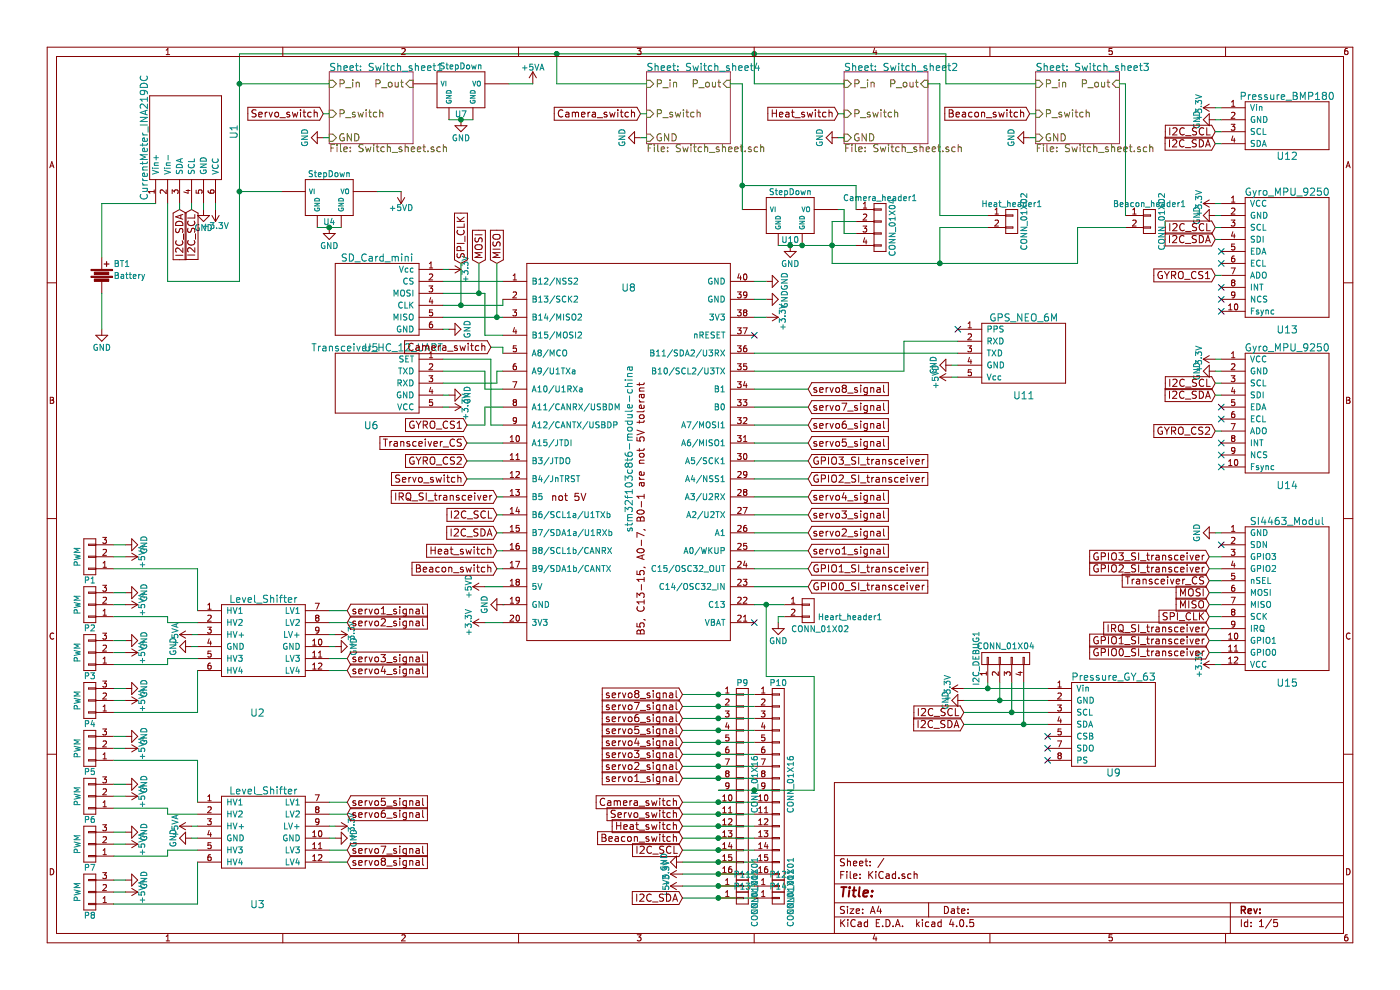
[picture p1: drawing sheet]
EESchema Schematic File Version 2
LIBS:KiCad-rescue
LIBS:power
LIBS:device
LIBS:transistors
LIBS:conn
LIBS:linear
LIBS:regul
LIBS:74xx
LIBS:cmos4000
LIBS:adc-dac
LIBS:memory
LIBS:xilinx
LIBS:microcontrollers
LIBS:dsp
LIBS:microchip
LIBS:analog_switches
LIBS:motorola
LIBS:texas
LIBS:intel
LIBS:audio
LIBS:interface
LIBS:digital-audio
LIBS:philips
LIBS:display
LIBS:cypress
LIBS:siliconi
LIBS:opto
LIBS:atmel
LIBS:contrib
LIBS:valves
LIBS:mysensors_arduino
LIBS:ArduinoModules
LIBS:stm32f103c8t6-module-china
LIBS:KiCad-cache
EELAYER 25 0
EELAYER END
$Descr A4 11693 8268
encoding utf-8
Sheet 1 5
Title ""
Date ""
Rev ""
Comp ""
Comment1 ""
Comment2 ""
Comment3 ""
Comment4 ""
$EndDescr
$Comp
L stm32f103c8t6-module-china U8
U 1 1
P 5250 3750
F 0 "U8" H 5250 5100 60  0000 C CNN
F 1 "stm32f103c8t6-module-china" V 5250 3750 60  0000 C CNN
F 2 "myelin-kicad:stm32f103c8t6-module-china" H 5250 2050 60  0001 C CNN
F 3 "" H 4850 4000 60  0000 C CNN
	1    5250 3750
	1    0    0    -1  
$EndComp
$Comp
L CurrentMeter_INA219DC U1
U 1 1
P 1550 1100
F 0 "U1" H 1550 700 60  0000 C CNN
F 1 "CurrentMeter_INA219DC" H 1500 1450 60  0000 C CNN
F 2 "LIB:Current_Sensor" H 3000 1000 60  0001 C CNN
F 3 "" H 3000 1000 60  0001 C CNN
	1    1550 1100
	0    -1   -1   0   
$EndComp
$Comp
L GPS_NEO_6M U11
U 1 1
P 8550 2900
F 0 "U11" H 8550 2500 60  0000 C CNN
F 1 "GPS_NEO_6M" H 8550 3150 60  0000 C CNN
F 2 "LIB:GPS_Modul" H 10000 2800 60  0001 C CNN
F 3 "" H 10000 2800 60  0001 C CNN
	1    8550 2900
	1    0    0    -1  
$EndComp
$Comp
L Gyro_MPU_9250 U13
U 1 1
P 10800 2150
F 0 "U13" H 10750 1550 60  0000 C CNN
F 1 "Gyro_MPU_9250" H 10750 2700 60  0000 C CNN
F 2 "LIB:MPU_9250" H 10700 2050 60  0001 C CNN
F 3 "" H 10700 2050 60  0001 C CNN
	1    10800 2150
	1    0    0    -1  
$EndComp
$Comp
L Gyro_MPU_9250 U14
U 1 1
P 10800 3450
F 0 "U14" H 10750 2850 60  0000 C CNN
F 1 "Gyro_MPU_9250" H 10750 4000 60  0000 C CNN
F 2 "LIB:MPU_9250" H 10700 3350 60  0001 C CNN
F 3 "" H 10700 3350 60  0001 C CNN
	1    10800 3450
	1    0    0    -1  
$EndComp
$Comp
L Transceiver_HC_12_UART U6
U 1 1
P 3100 3200
F 0 "U6" H 3100 2850 60  0000 C CNN
F 1 "Transceiver_HC_12_UART" H 3050 3500 60  0000 C CNN
F 2 "LIB:HC-12" H 4550 3100 60  0001 C CNN
F 3 "" H 4550 3100 60  0001 C CNN
	1    3100 3200
	-1   0    0    -1  
$EndComp
$Comp
L Pressure_BMP180 U12
U 1 1
P 10750 1050
F 0 "U12" H 10750 800 60  0000 C CNN
F 1 "Pressure_BMP180" H 10750 1300 60  0000 C CNN
F 2 "LIB:BMP180" H 12200 950 60  0001 C CNN
F 3 "" H 12200 950 60  0001 C CNN
	1    10750 1050
	1    0    0    -1  
$EndComp
$Comp
L Battery-RESCUE-KiCad BT1
U 1 1
P 850 2300
F 0 "BT1" H 950 2400 50  0000 L CNN
F 1 "Battery" H 950 2300 50  0000 L CNN
F 2 "Connectors_Hirose:Hirose_DF63-2P-3.96DSA_02x3.96mm_Straight" V 850 2360 50  0001 C CNN
F 3 "" V 850 2360 50  0000 C CNN
	1    850  2300
	1    0    0    -1  
$EndComp
$Comp
L Level_Shifter U2
U 1 1
P 2200 5350
F 0 "U2" H 2150 4750 60  0000 C CNN
F 1 "Level_Shifter" H 2200 5700 60  0000 C CNN
F 2 "LIB:level_shifter" H 2150 5050 60  0001 C CNN
F 3 "" H 2150 5050 60  0001 C CNN
	1    2200 5350
	1    0    0    -1  
$EndComp
$Comp
L Pressure_GY_36 U9
U 1 1
P 9300 5900
F 0 "U9" H 9300 5350 60  0000 C CNN
F 1 "Pressure_GY_63" H 9300 6150 60  0000 C CNN
F 2 "LIB:GY_63" H 10750 5800 60  0001 C CNN
F 3 "" H 10750 5800 60  0001 C CNN
	1    9300 5900
	1    0    0    -1  
$EndComp
$Comp
L CONN_01X03 P1
U 1 1
P 750 4650
F 0 "P1" H 750 4850 50  0000 C CNN
F 1 "PWM" V 850 4650 50  0000 C CNN
F 2 "Connectors_Molex:Molex_KK-6410-03_03x2.54mm_Straight" H 750 4650 50  0001 C CNN
F 3 "" H 750 4650 50  0000 C CNN
	1    750  4650
	-1   0    0    1   
$EndComp
$Comp
L StepDown U7
U 1 1
P 3850 750
F 0 "U7" H 3850 550 50  0000 C CNN
F 1 "StepDown" H 3850 950 50  0000 C CNN
F 2 "LIB:step_down" H 3850 750 50  0001 C CNN
F 3 "" H 3850 750 50  0000 C CNN
	1    3850 750 
	1    0    0    -1  
$EndComp
$Comp
L StepDown U4
U 1 1
P 2750 1650
F 0 "U4" H 2750 1450 50  0000 C CNN
F 1 "StepDown" H 2750 1850 50  0000 C CNN
F 2 "LIB:step_down" H 2750 1650 50  0001 C CNN
F 3 "" H 2750 1650 50  0000 C CNN
	1    2750 1650
	1    0    0    -1  
$EndComp
$Comp
L GND #PWR01
U 1 1
P 850 2750
F 0 "#PWR01" H 850 2500 50  0001 C CNN
F 1 "GND" H 850 2600 50  0000 C CNN
F 2 "" H 850 2750 50  0000 C CNN
F 3 "" H 850 2750 50  0000 C CNN
	1    850  2750
	1    0    0    -1  
$EndComp
$Comp
L +5VA #PWR02
U 1 1
P 4450 700
F 0 "#PWR02" H 4450 550 50  0001 C CNN
F 1 "+5VA" H 4450 840 50  0000 C CNN
F 2 "" H 4450 700 50  0000 C CNN
F 3 "" H 4450 700 50  0000 C CNN
	1    4450 700 
	1    0    0    -1  
$EndComp
$Comp
L +5VD #PWR03
U 1 1
P 3350 1600
F 0 "#PWR03" H 3350 1450 50  0001 C CNN
F 1 "+5VD" H 3350 1740 50  0000 C CNN
F 2 "" H 3350 1600 50  0000 C CNN
F 3 "" H 3350 1600 50  0000 C CNN
	1    3350 1600
	-1   0    0    1   
$EndComp
$Comp
L +3.3V #PWR04
U 1 1
P 4050 5200
F 0 "#PWR04" H 4050 5050 50  0001 C CNN
F 1 "+3.3V" H 4050 5340 50  0000 C CNN
F 2 "" H 4050 5200 50  0000 C CNN
F 3 "" H 4050 5200 50  0000 C CNN
	1    4050 5200
	0    -1   -1   0   
$EndComp
Wire Wire Line
	4200 5200 4050 5200
Wire Wire Line
	4250 700  4450 700 
Wire Wire Line
	3150 1600 3350 1600
Wire Wire Line
	850  2450 850  2750
$Comp
L GND #PWR05
U 1 1
P 2750 1900
F 0 "#PWR05" H 2750 1650 50  0001 C CNN
F 1 "GND" H 2750 1750 50  0000 C CNN
F 2 "" H 2750 1900 50  0000 C CNN
F 3 "" H 2750 1900 50  0000 C CNN
	1    2750 1900
	1    0    0    -1  
$EndComp
$Comp
L GND #PWR06
U 1 1
P 3850 1000
F 0 "#PWR06" H 3850 750 50  0001 C CNN
F 1 "GND" H 3850 850 50  0000 C CNN
F 2 "" H 3850 1000 50  0000 C CNN
F 3 "" H 3850 1000 50  0000 C CNN
	1    3850 1000
	1    0    0    -1  
$EndComp
Wire Wire Line
	3750 1000 3950 1000
Connection ~ 3850 1000
Wire Wire Line
	2650 1900 2850 1900
Connection ~ 2750 1900
$Comp
L +3.3V #PWR07
U 1 1
P 6400 2650
F 0 "#PWR07" H 6400 2500 50  0001 C CNN
F 1 "+3.3V" H 6400 2790 50  0000 C CNN
F 2 "" H 6400 2650 50  0000 C CNN
F 3 "" H 6400 2650 50  0000 C CNN
	1    6400 2650
	0    1    1    0   
$EndComp
Wire Wire Line
	6400 2650 6300 2650
$Comp
L +5VD #PWR08
U 1 1
P 4050 4900
F 0 "#PWR08" H 4050 4750 50  0001 C CNN
F 1 "+5VD" H 4050 5040 50  0000 C CNN
F 2 "" H 4050 4900 50  0000 C CNN
F 3 "" H 4050 4900 50  0000 C CNN
	1    4050 4900
	0    -1   -1   0   
$EndComp
Wire Wire Line
	4050 4900 4200 4900
$Comp
L GND #PWR09
U 1 1
P 4200 5050
F 0 "#PWR09" H 4200 4800 50  0001 C CNN
F 1 "GND" H 4200 4900 50  0000 C CNN
F 2 "" H 4200 5050 50  0000 C CNN
F 3 "" H 4200 5050 50  0000 C CNN
	1    4200 5050
	0    1    1    0   
$EndComp
Wire Wire Line
	4200 5050 4200 5050
Wire Wire Line
	1650 5300 1600 5300
$Comp
L GND #PWR010
U 1 1
P 1600 5400
F 0 "#PWR010" H 1600 5150 50  0001 C CNN
F 1 "GND" H 1600 5250 50  0000 C CNN
F 2 "" H 1600 5400 50  0000 C CNN
F 3 "" H 1600 5400 50  0000 C CNN
	1    1600 5400
	0    1    1    0   
$EndComp
Wire Wire Line
	1650 5400 1600 5400
$Comp
L GND #PWR011
U 1 1
P 2800 5400
F 0 "#PWR011" H 2800 5150 50  0001 C CNN
F 1 "GND" H 2800 5250 50  0000 C CNN
F 2 "" H 2800 5400 50  0000 C CNN
F 3 "" H 2800 5400 50  0000 C CNN
	1    2800 5400
	0    -1   -1   0   
$EndComp
Wire Wire Line
	2800 5400 2750 5400
$Comp
L +3.3V #PWR012
U 1 1
P 2800 5300
F 0 "#PWR012" H 2800 5150 50  0001 C CNN
F 1 "+3.3V" H 2800 5440 50  0000 C CNN
F 2 "" H 2800 5300 50  0000 C CNN
F 3 "" H 2800 5300 50  0000 C CNN
	1    2800 5300
	0    1    1    0   
$EndComp
$Comp
L GND #PWR013
U 1 1
P 6400 2500
F 0 "#PWR013" H 6400 2250 50  0001 C CNN
F 1 "GND" H 6400 2350 50  0000 C CNN
F 2 "" H 6400 2500 50  0000 C CNN
F 3 "" H 6400 2500 50  0000 C CNN
	1    6400 2500
	0    -1   -1   0   
$EndComp
$Comp
L GND #PWR014
U 1 1
P 1050 4550
F 0 "#PWR014" H 1050 4300 50  0001 C CNN
F 1 "GND" H 1050 4400 50  0000 C CNN
F 2 "" H 1050 4550 50  0000 C CNN
F 3 "" H 1050 4550 50  0000 C CNN
	1    1050 4550
	0    -1   -1   0   
$EndComp
Wire Wire Line
	1050 4550 950  4550
Wire Wire Line
	1050 4650 950  4650
Wire Wire Line
	1650 4750 1650 5100
$Comp
L CONN_01X03 P2
U 1 1
P 750 5050
F 0 "P2" H 750 5250 50  0000 C CNN
F 1 "PWM" V 850 5050 50  0000 C CNN
F 2 "Connectors_Molex:Molex_KK-6410-03_03x2.54mm_Straight" H 750 5050 50  0001 C CNN
F 3 "" H 750 5050 50  0000 C CNN
	1    750  5050
	-1   0    0    1   
$EndComp
$Comp
L GND #PWR015
U 1 1
P 1050 4950
F 0 "#PWR015" H 1050 4700 50  0001 C CNN
F 1 "GND" H 1050 4800 50  0000 C CNN
F 2 "" H 1050 4950 50  0000 C CNN
F 3 "" H 1050 4950 50  0000 C CNN
	1    1050 4950
	0    -1   -1   0   
$EndComp
Wire Wire Line
	1050 4950 950  4950
Wire Wire Line
	1050 5050 950  5050
$Comp
L CONN_01X03 P3
U 1 1
P 750 5450
F 0 "P3" H 750 5650 50  0000 C CNN
F 1 "PWM" V 850 5450 50  0000 C CNN
F 2 "Connectors_Molex:Molex_KK-6410-03_03x2.54mm_Straight" H 750 5450 50  0001 C CNN
F 3 "" H 750 5450 50  0000 C CNN
	1    750  5450
	-1   0    0    1   
$EndComp
$Comp
L GND #PWR016
U 1 1
P 1050 5350
F 0 "#PWR016" H 1050 5100 50  0001 C CNN
F 1 "GND" H 1050 5200 50  0000 C CNN
F 2 "" H 1050 5350 50  0000 C CNN
F 3 "" H 1050 5350 50  0000 C CNN
	1    1050 5350
	0    -1   -1   0   
$EndComp
Wire Wire Line
	1050 5350 950  5350
Wire Wire Line
	1050 5450 950  5450
$Comp
L CONN_01X03 P4
U 1 1
P 750 5850
F 0 "P4" H 750 6050 50  0000 C CNN
F 1 "PWM" V 850 5850 50  0000 C CNN
F 2 "Connectors_Molex:Molex_KK-6410-03_03x2.54mm_Straight" H 750 5850 50  0001 C CNN
F 3 "" H 750 5850 50  0000 C CNN
	1    750  5850
	-1   0    0    1   
$EndComp
$Comp
L GND #PWR017
U 1 1
P 1050 5750
F 0 "#PWR017" H 1050 5500 50  0001 C CNN
F 1 "GND" H 1050 5600 50  0000 C CNN
F 2 "" H 1050 5750 50  0000 C CNN
F 3 "" H 1050 5750 50  0000 C CNN
	1    1050 5750
	0    -1   -1   0   
$EndComp
Wire Wire Line
	1050 5750 950  5750
Wire Wire Line
	1050 5850 950  5850
$Comp
L CONN_01X03 P5
U 1 1
P 750 6250
F 0 "P5" H 750 6450 50  0000 C CNN
F 1 "PWM" V 850 6250 50  0000 C CNN
F 2 "Connectors_Molex:Molex_KK-6410-03_03x2.54mm_Straight" H 750 6250 50  0001 C CNN
F 3 "" H 750 6250 50  0000 C CNN
	1    750  6250
	-1   0    0    1   
$EndComp
$Comp
L GND #PWR018
U 1 1
P 1050 6150
F 0 "#PWR018" H 1050 5900 50  0001 C CNN
F 1 "GND" H 1050 6000 50  0000 C CNN
F 2 "" H 1050 6150 50  0000 C CNN
F 3 "" H 1050 6150 50  0000 C CNN
	1    1050 6150
	0    -1   -1   0   
$EndComp
Wire Wire Line
	1050 6150 950  6150
Wire Wire Line
	1050 6250 950  6250
$Comp
L CONN_01X03 P6
U 1 1
P 750 6650
F 0 "P6" H 750 6850 50  0000 C CNN
F 1 "PWM" V 850 6650 50  0000 C CNN
F 2 "Connectors_Molex:Molex_KK-6410-03_03x2.54mm_Straight" H 750 6650 50  0001 C CNN
F 3 "" H 750 6650 50  0000 C CNN
	1    750  6650
	-1   0    0    1   
$EndComp
$Comp
L GND #PWR019
U 1 1
P 1050 6550
F 0 "#PWR019" H 1050 6300 50  0001 C CNN
F 1 "GND" H 1050 6400 50  0000 C CNN
F 2 "" H 1050 6550 50  0000 C CNN
F 3 "" H 1050 6550 50  0000 C CNN
	1    1050 6550
	0    -1   -1   0   
$EndComp
Wire Wire Line
	1050 6550 950  6550
Wire Wire Line
	1050 6650 950  6650
$Comp
L CONN_01X03 P7
U 1 1
P 750 7050
F 0 "P7" H 750 7250 50  0000 C CNN
F 1 "PWM" V 850 7050 50  0000 C CNN
F 2 "Connectors_Molex:Molex_KK-6410-03_03x2.54mm_Straight" H 750 7050 50  0001 C CNN
F 3 "" H 750 7050 50  0000 C CNN
	1    750  7050
	-1   0    0    1   
$EndComp
$Comp
L GND #PWR020
U 1 1
P 1050 6950
F 0 "#PWR020" H 1050 6700 50  0001 C CNN
F 1 "GND" H 1050 6800 50  0000 C CNN
F 2 "" H 1050 6950 50  0000 C CNN
F 3 "" H 1050 6950 50  0000 C CNN
	1    1050 6950
	0    -1   -1   0   
$EndComp
Wire Wire Line
	1050 6950 950  6950
Wire Wire Line
	1050 7050 950  7050
$Comp
L CONN_01X03 P8
U 1 1
P 750 7450
F 0 "P8" H 750 7650 50  0000 C CNN
F 1 "PWM" V 850 7450 50  0000 C CNN
F 2 "Connectors_Molex:Molex_KK-6410-03_03x2.54mm_Straight" H 750 7450 50  0001 C CNN
F 3 "" H 750 7450 50  0000 C CNN
	1    750  7450
	-1   0    0    1   
$EndComp
$Comp
L GND #PWR021
U 1 1
P 1050 7350
F 0 "#PWR021" H 1050 7100 50  0001 C CNN
F 1 "GND" H 1050 7200 50  0000 C CNN
F 2 "" H 1050 7350 50  0000 C CNN
F 3 "" H 1050 7350 50  0000 C CNN
	1    1050 7350
	0    -1   -1   0   
$EndComp
Wire Wire Line
	1050 7350 950  7350
Wire Wire Line
	1050 7450 950  7450
Wire Wire Line
	950  4750 1650 4750
Wire Wire Line
	950  5150 1400 5150
Wire Wire Line
	1400 5200 1650 5200
Wire Wire Line
	1650 5500 1400 5500
Wire Wire Line
	1400 5500 1400 5550
Wire Wire Line
	1400 5550 950  5550
Wire Wire Line
	1650 5600 1650 5950
Wire Wire Line
	1650 5950 950  5950
Wire Wire Line
	1400 5150 1400 5200
$Comp
L Level_Shifter U3
U 1 1
P 2200 6950
F 0 "U3" H 2150 6350 60  0000 C CNN
F 1 "Level_Shifter" H 2200 7300 60  0000 C CNN
F 2 "LIB:level_shifter" H 2150 6650 60  0001 C CNN
F 3 "" H 2150 6650 60  0001 C CNN
	1    2200 6950
	1    0    0    -1  
$EndComp
Wire Wire Line
	1650 6900 1600 6900
$Comp
L GND #PWR022
U 1 1
P 1600 7000
F 0 "#PWR022" H 1600 6750 50  0001 C CNN
F 1 "GND" H 1600 6850 50  0000 C CNN
F 2 "" H 1600 7000 50  0000 C CNN
F 3 "" H 1600 7000 50  0000 C CNN
	1    1600 7000
	0    1    1    0   
$EndComp
Wire Wire Line
	1650 7000 1600 7000
$Comp
L GND #PWR023
U 1 1
P 2800 7000
F 0 "#PWR023" H 2800 6750 50  0001 C CNN
F 1 "GND" H 2800 6850 50  0000 C CNN
F 2 "" H 2800 7000 50  0000 C CNN
F 3 "" H 2800 7000 50  0000 C CNN
	1    2800 7000
	0    -1   -1   0   
$EndComp
Wire Wire Line
	2800 7000 2750 7000
$Comp
L +3.3V #PWR024
U 1 1
P 2800 6900
F 0 "#PWR024" H 2800 6750 50  0001 C CNN
F 1 "+3.3V" H 2800 7040 50  0000 C CNN
F 2 "" H 2800 6900 50  0000 C CNN
F 3 "" H 2800 6900 50  0000 C CNN
	1    2800 6900
	0    1    1    0   
$EndComp
Wire Wire Line
	2800 6900 2750 6900
Wire Wire Line
	1650 6350 1650 6700
Wire Wire Line
	950  6350 1650 6350
Wire Wire Line
	950  6750 1400 6750
Wire Wire Line
	1400 6800 1650 6800
Wire Wire Line
	1650 7100 1400 7100
Wire Wire Line
	1400 7100 1400 7150
Wire Wire Line
	1400 7150 950  7150
Wire Wire Line
	1650 7200 1650 7550
Wire Wire Line
	1650 7550 950  7550
Wire Wire Line
	1400 6750 1400 6800
$Comp
L +3.3V #PWR025
U 1 1
P 3750 3400
F 0 "#PWR025" H 3750 3250 50  0001 C CNN
F 1 "+3.3V" H 3750 3540 50  0000 C CNN
F 2 "" H 3750 3400 50  0000 C CNN
F 3 "" H 3750 3400 50  0000 C CNN
	1    3750 3400
	0    1    -1   0   
$EndComp
Wire Wire Line
	3700 3400 3750 3400
$Comp
L +3.3V #PWR026
U 1 1
P 10150 3000
F 0 "#PWR026" H 10150 2850 50  0001 C CNN
F 1 "+3.3V" H 10150 3140 50  0000 C CNN
F 2 "" H 10150 3000 50  0000 C CNN
F 3 "" H 10150 3000 50  0000 C CNN
	1    10150 3000
	0    -1   -1   0   
$EndComp
Wire Wire Line
	10200 3000 10150 3000
$Comp
L +3.3V #PWR027
U 1 1
P 1800 1750
F 0 "#PWR027" H 1800 1600 50  0001 C CNN
F 1 "+3.3V" H 1800 1890 50  0000 C CNN
F 2 "" H 1800 1750 50  0000 C CNN
F 3 "" H 1800 1750 50  0000 C CNN
	1    1800 1750
	-1   0    0    1   
$EndComp
Wire Wire Line
	1800 1700 1800 1750
$Comp
L +3.3V #PWR028
U 1 1
P 10150 900
F 0 "#PWR028" H 10150 750 50  0001 C CNN
F 1 "+3.3V" H 10150 1040 50  0000 C CNN
F 2 "" H 10150 900 50  0000 C CNN
F 3 "" H 10150 900 50  0000 C CNN
	1    10150 900 
	0    -1   -1   0   
$EndComp
Wire Wire Line
	10200 900  10150 900 
$Comp
L +3.3V #PWR029
U 1 1
P 8050 5750
F 0 "#PWR029" H 8050 5600 50  0001 C CNN
F 1 "+3.3V" H 8050 5890 50  0000 C CNN
F 2 "" H 8050 5750 50  0000 C CNN
F 3 "" H 8050 5750 50  0000 C CNN
	1    8050 5750
	0    -1   -1   0   
$EndComp
Wire Wire Line
	8050 5750 8750 5750
$Comp
L +3.3V #PWR030
U 1 1
P 10150 1700
F 0 "#PWR030" H 10150 1550 50  0001 C CNN
F 1 "+3.3V" H 10150 1840 50  0000 C CNN
F 2 "" H 10150 1700 50  0000 C CNN
F 3 "" H 10150 1700 50  0000 C CNN
	1    10150 1700
	0    -1   -1   0   
$EndComp
Wire Wire Line
	10200 1700 10150 1700
$Comp
L GND #PWR031
U 1 1
P 6400 2350
F 0 "#PWR031" H 6400 2100 50  0001 C CNN
F 1 "GND" H 6400 2200 50  0000 C CNN
F 2 "" H 6400 2350 50  0000 C CNN
F 3 "" H 6400 2350 50  0000 C CNN
	1    6400 2350
	0    -1   -1   0   
$EndComp
Wire Wire Line
	6400 2500 6300 2500
Wire Wire Line
	6400 2350 6300 2350
$Comp
L +5VD #PWR032
U 1 1
P 7950 3150
F 0 "#PWR032" H 7950 3000 50  0001 C CNN
F 1 "+5VD" H 7950 3290 50  0000 C CNN
F 2 "" H 7950 3150 50  0000 C CNN
F 3 "" H 7950 3150 50  0000 C CNN
	1    7950 3150
	0    -1   -1   0   
$EndComp
Wire Wire Line
	8000 3150 7950 3150
$Comp
L GND #PWR033
U 1 1
P 3750 3300
F 0 "#PWR033" H 3750 3050 50  0001 C CNN
F 1 "GND" H 3750 3150 50  0000 C CNN
F 2 "" H 3750 3300 50  0000 C CNN
F 3 "" H 3750 3300 50  0000 C CNN
	1    3750 3300
	0    -1   1    0   
$EndComp
$Comp
L GND #PWR034
U 1 1
P 10150 1000
F 0 "#PWR034" H 10150 750 50  0001 C CNN
F 1 "GND" H 10150 850 50  0000 C CNN
F 2 "" H 10150 1000 50  0000 C CNN
F 3 "" H 10150 1000 50  0000 C CNN
	1    10150 1000
	0    1    1    0   
$EndComp
$Comp
L GND #PWR035
U 1 1
P 8050 5850
F 0 "#PWR035" H 8050 5600 50  0001 C CNN
F 1 "GND" H 8050 5700 50  0000 C CNN
F 2 "" H 8050 5850 50  0000 C CNN
F 3 "" H 8050 5850 50  0000 C CNN
	1    8050 5850
	0    1    1    0   
$EndComp
$Comp
L GND #PWR036
U 1 1
P 10150 1800
F 0 "#PWR036" H 10150 1550 50  0001 C CNN
F 1 "GND" H 10150 1650 50  0000 C CNN
F 2 "" H 10150 1800 50  0000 C CNN
F 3 "" H 10150 1800 50  0000 C CNN
	1    10150 1800
	0    1    1    0   
$EndComp
$Comp
L GND #PWR037
U 1 1
P 1700 1750
F 0 "#PWR037" H 1700 1500 50  0001 C CNN
F 1 "GND" H 1700 1600 50  0000 C CNN
F 2 "" H 1700 1750 50  0000 C CNN
F 3 "" H 1700 1750 50  0000 C CNN
	1    1700 1750
	1    0    0    -1  
$EndComp
$Comp
L GND #PWR038
U 1 1
P 7950 3050
F 0 "#PWR038" H 7950 2800 50  0001 C CNN
F 1 "GND" H 7950 2900 50  0000 C CNN
F 2 "" H 7950 3050 50  0000 C CNN
F 3 "" H 7950 3050 50  0000 C CNN
	1    7950 3050
	0    1    1    0   
$EndComp
$Comp
L GND #PWR039
U 1 1
P 10150 3100
F 0 "#PWR039" H 10150 2850 50  0001 C CNN
F 1 "GND" H 10150 2950 50  0000 C CNN
F 2 "" H 10150 3100 50  0000 C CNN
F 3 "" H 10150 3100 50  0000 C CNN
	1    10150 3100
	0    1    1    0   
$EndComp
Wire Wire Line
	8050 5850 8750 5850
Wire Wire Line
	10200 1000 10150 1000
Wire Wire Line
	3700 3300 3750 3300
Wire Wire Line
	8000 3050 7950 3050
Wire Wire Line
	1700 1700 1700 1750
Wire Wire Line
	10200 1800 10150 1800
Wire Wire Line
	10200 3100 10150 3100
Wire Wire Line
	6300 4600 6750 4600
Text GLabel 6750 4600 2    60   Input ~ 0
servo1_signal
Text GLabel 2900 5100 2    60   Input ~ 0
servo1_signal
Wire Wire Line
	2900 5100 2750 5100
Text GLabel 2900 5200 2    60   Input ~ 0
servo2_signal
Text GLabel 2900 5500 2    60   Input ~ 0
servo3_signal
Text GLabel 2900 5600 2    60   Input ~ 0
servo4_signal
Wire Wire Line
	2900 5200 2750 5200
Wire Wire Line
	2900 5500 2750 5500
Wire Wire Line
	2900 5600 2750 5600
Text GLabel 2900 6700 2    60   Input ~ 0
servo5_signal
Text GLabel 2900 6800 2    60   Input ~ 0
servo6_signal
Text GLabel 2900 7100 2    60   Input ~ 0
servo7_signal
Text GLabel 2900 7200 2    60   Input ~ 0
servo8_signal
Wire Wire Line
	2900 6700 2750 6700
Wire Wire Line
	2900 6800 2750 6800
Wire Wire Line
	2900 7100 2750 7100
Wire Wire Line
	2900 7200 2750 7200
Text GLabel 6750 4450 2    60   Input ~ 0
servo2_signal
Text GLabel 6750 4300 2    60   Input ~ 0
servo3_signal
Text GLabel 6750 4150 2    60   Input ~ 0
servo4_signal
Text GLabel 6750 3550 2    60   Input ~ 0
servo6_signal
Text GLabel 6750 3400 2    60   Input ~ 0
servo7_signal
Text GLabel 6750 3250 2    60   Input ~ 0
servo8_signal
Text GLabel 6750 3700 2    60   Input ~ 0
servo5_signal
Wire Wire Line
	6750 4450 6300 4450
Wire Wire Line
	6750 4300 6300 4300
Wire Wire Line
	6300 4150 6750 4150
$Comp
L SD_Card_mini U5
U 1 1
P 3100 2500
F 0 "U5" H 3100 2100 60  0000 C CNN
F 1 "SD_Card_mini" H 3050 2850 60  0000 C CNN
F 2 "LIB:SD-CARD" H 4550 2400 60  0001 C CNN
F 3 "" H 4550 2400 60  0001 C CNN
	1    3100 2500
	-1   0    0    -1  
$EndComp
$Comp
L +3.3V #PWR040
U 1 1
P 3750 2250
F 0 "#PWR040" H 3750 2100 50  0001 C CNN
F 1 "+3.3V" H 3750 2390 50  0000 C CNN
F 2 "" H 3750 2250 50  0000 C CNN
F 3 "" H 3750 2250 50  0000 C CNN
	1    3750 2250
	0    1    -1   0   
$EndComp
$Comp
L GND #PWR041
U 1 1
P 3750 2750
F 0 "#PWR041" H 3750 2500 50  0001 C CNN
F 1 "GND" H 3750 2600 50  0000 C CNN
F 2 "" H 3750 2750 50  0000 C CNN
F 3 "" H 3750 2750 50  0000 C CNN
	1    3750 2750
	0    -1   1    0   
$EndComp
Wire Wire Line
	3750 2750 3700 2750
Wire Wire Line
	2000 450  2000 2350
Wire Wire Line
	6300 3100 7550 3100
Wire Wire Line
	7550 3100 7550 2850
Wire Wire Line
	7550 2850 8000 2850
NoConn ~ 8000 2750
Wire Wire Line
	4100 3000 4100 3550
Wire Wire Line
	4100 3550 4200 3550
Wire Wire Line
	3700 3100 4050 3100
Wire Wire Line
	4050 3100 4050 3250
Wire Wire Line
	4150 3100 4150 3200
Wire Wire Line
	4150 3200 3700 3200
Text GLabel 4150 4450 0    60   Input ~ 0
I2C_SDA
Text GLabel 4150 4300 0    60   Input ~ 0
I2C_SCL
Wire Wire Line
	4200 4300 4150 4300
Wire Wire Line
	4200 4450 4150 4450
Text GLabel 10150 3300 0    60   Input ~ 0
I2C_SDA
Text GLabel 10150 3200 0    60   Input ~ 0
I2C_SCL
Wire Wire Line
	10200 3200 10150 3200
Wire Wire Line
	10200 3300 10150 3300
Text GLabel 10150 2000 0    60   Input ~ 0
I2C_SDA
Text GLabel 10150 1900 0    60   Input ~ 0
I2C_SCL
Wire Wire Line
	10200 1900 10150 1900
Wire Wire Line
	10200 2000 10150 2000
Text GLabel 1500 1750 3    60   Input ~ 0
I2C_SDA
Text GLabel 1600 1750 3    60   Input ~ 0
I2C_SCL
Wire Wire Line
	1600 1700 1600 1750
Wire Wire Line
	1500 1700 1500 1750
Text GLabel 10150 1200 0    60   Input ~ 0
I2C_SDA
Text GLabel 10150 1100 0    60   Input ~ 0
I2C_SCL
Wire Wire Line
	10200 1100 10150 1100
Wire Wire Line
	10200 1200 10150 1200
Text GLabel 8050 6050 0    60   Input ~ 0
I2C_SDA
Text GLabel 8050 5950 0    60   Input ~ 0
I2C_SCL
Wire Wire Line
	8050 5950 8750 5950
Wire Wire Line
	8050 6050 8750 6050
Wire Wire Line
	4200 2800 4050 2800
Wire Wire Line
	4050 2800 4050 2450
Wire Wire Line
	4050 2450 3700 2450
Wire Wire Line
	4200 2550 4200 2500
Wire Wire Line
	3700 2550 4200 2550
NoConn ~ 10200 2100
NoConn ~ 10200 2200
NoConn ~ 10200 2400
NoConn ~ 10200 2500
NoConn ~ 10200 2600
NoConn ~ 10200 3400
NoConn ~ 10200 3500
NoConn ~ 10200 3700
NoConn ~ 10200 3800
NoConn ~ 10200 3900
NoConn ~ 8750 6150
NoConn ~ 8750 6250
NoConn ~ 8750 6350
Wire Wire Line
	4050 3400 4050 3550
Wire Wire Line
	4050 3550 3900 3550
Text GLabel 3900 3550 0    60   Input ~ 0
GYRO_CS1
Text GLabel 3900 3850 0    60   Input ~ 0
GYRO_CS2
Text GLabel 10150 2300 0    60   Input ~ 0
GYRO_CS1
Text GLabel 10150 3600 0    60   Input ~ 0
GYRO_CS2
Wire Wire Line
	10200 2300 10150 2300
Wire Wire Line
	10200 3600 10150 3600
Text GLabel 3900 3700 0    60   Input ~ 0
Transceiver_CS
Wire Wire Line
	4200 3850 3900 3850
$Comp
L SI4463_Modul U15
U 1 1
P 10800 4900
F 0 "U15" H 10750 4100 60  0000 C CNN
F 1 "SI4463_Modul" H 10750 5450 60  0000 C CNN
F 2 "LIB:SI4463_Modul" H 10700 4800 60  0001 C CNN
F 3 "" H 10700 4800 60  0001 C CNN
	1    10800 4900
	1    0    0    -1  
$EndComp
$Comp
L +3.3V #PWR042
U 1 1
P 10150 5550
F 0 "#PWR042" H 10150 5400 50  0001 C CNN
F 1 "+3.3V" H 10150 5690 50  0000 C CNN
F 2 "" H 10150 5550 50  0000 C CNN
F 3 "" H 10150 5550 50  0000 C CNN
	1    10150 5550
	0    -1   -1   0   
$EndComp
$Comp
L GND #PWR043
U 1 1
P 10150 4450
F 0 "#PWR043" H 10150 4200 50  0001 C CNN
F 1 "GND" H 10150 4300 50  0000 C CNN
F 2 "" H 10150 4450 50  0000 C CNN
F 3 "" H 10150 4450 50  0000 C CNN
	1    10150 4450
	0    1    1    0   
$EndComp
Wire Wire Line
	10150 5550 10200 5550
Wire Wire Line
	10150 4450 10200 4450
Text GLabel 4000 2200 1    60   Input ~ 0
MOSI
Text GLabel 4150 2200 1    60   Input ~ 0
MISO
Wire Wire Line
	4000 2200 4000 2450
Connection ~ 4000 2450
Wire Wire Line
	4150 2200 4150 2650
Connection ~ 4150 2650
Text GLabel 10100 4950 0    60   Input ~ 0
MOSI
Text GLabel 10100 5050 0    60   Input ~ 0
MISO
Wire Wire Line
	10200 4950 10100 4950
Wire Wire Line
	10200 5050 10100 5050
Text GLabel 10100 4850 0    60   Input ~ 0
Transceiver_CS
Text GLabel 3850 2200 1    60   Input ~ 0
SPI_CLK
Wire Wire Line
	3850 2200 3850 2550
Connection ~ 3850 2550
Text GLabel 10100 5150 0    60   Input ~ 0
SPI_CLK
Wire Wire Line
	10200 5150 10100 5150
Text GLabel 10100 5250 0    60   Input ~ 0
IRQ_SI_transceiver
Text GLabel 4150 4150 0    60   Input ~ 0
IRQ_SI_transceiver
Text GLabel 10100 5450 0    60   Input ~ 0
GPIO0_SI_transceiver
Text GLabel 10100 5350 0    60   Input ~ 0
GPIO1_SI_transceiver
Text GLabel 10100 4750 0    60   Input ~ 0
GPIO2_SI_transceiver
Text GLabel 10100 4650 0    60   Input ~ 0
GPIO3_SI_transceiver
Wire Wire Line
	10200 4650 10100 4650
Wire Wire Line
	10200 4750 10100 4750
Text GLabel 6750 4900 2    60   Input ~ 0
GPIO0_SI_transceiver
Text GLabel 6750 4750 2    60   Input ~ 0
GPIO1_SI_transceiver
Text GLabel 6750 4000 2    60   Input ~ 0
GPIO2_SI_transceiver
Text GLabel 6750 3850 2    60   Input ~ 0
GPIO3_SI_transceiver
Wire Wire Line
	850  1700 850  2150
Wire Wire Line
	850  1700 1300 1700
Wire Wire Line
	1400 1700 1400 2350
Wire Wire Line
	1400 2350 2000 2350
Connection ~ 2000 1600
$Sheet
S 2750 600  700  600 
U 5936309F
F0 "Switch_sheet1" 60
F1 "Switch_sheet.sch" 60
F2 "P_out" I R 3450 700 60 
F3 "GND" I L 2750 1150 60 
F4 "P_in" I L 2750 700 60 
F5 "P_switch" I L 2750 950 60 
$EndSheet
Wire Wire Line
	2750 700  2000 700 
$Comp
L GND #PWR044
U 1 1
P 2700 1150
F 0 "#PWR044" H 2700 900 50  0001 C CNN
F 1 "GND" H 2700 1000 50  0000 C CNN
F 2 "" H 2700 1150 50  0000 C CNN
F 3 "" H 2700 1150 50  0000 C CNN
	1    2700 1150
	0    1    1    0   
$EndComp
Wire Wire Line
	2700 1150 2750 1150
Wire Wire Line
	2350 1600 2000 1600
Text GLabel 3900 4000 0    60   Input ~ 0
Servo_switch
Wire Wire Line
	4200 4000 3900 4000
Text GLabel 2700 950  0    60   Input ~ 0
Servo_switch
Wire Wire Line
	2750 950  2700 950 
Text GLabel 4100 2900 0    60   Input ~ 0
Camera_switch
Wire Wire Line
	4200 2950 4200 2900
Wire Wire Line
	4200 2900 4100 2900
Text GLabel 5350 950  0    60   Input ~ 0
Camera_switch
Text GLabel 7000 950  0    60   Input ~ 0
Heat_switch
Text GLabel 8600 950  0    60   Input ~ 0
Beacon_switch
$Comp
L CONN_01X04 I2C_DEBUG1
U 1 1
P 8400 5500
F 0 "I2C_DEBUG1" H 8400 5750 50  0000 C CNN
F 1 "CONN_01X04" V 8500 5500 50  0000 C CNN
F 2 "Connectors_Molex:Molex_KK-6410-04_04x2.54mm_Straight" H 8400 5500 50  0001 C CNN
F 3 "" H 8400 5500 50  0000 C CNN
	1    8400 5500
	0    -1   -1   0   
$EndComp
Wire Wire Line
	8250 5700 8250 5750
Connection ~ 8250 5750
Wire Wire Line
	8350 5700 8350 5850
Connection ~ 8350 5850
Wire Wire Line
	8450 5700 8450 5950
Connection ~ 8450 5950
Wire Wire Line
	8550 5700 8550 6050
Connection ~ 8550 6050
Text GLabel 4150 4600 0    60   Input ~ 0
Heat_switch
Text GLabel 4150 4750 0    60   Input ~ 0
Beacon_switch
Wire Wire Line
	4200 4600 4150 4600
Wire Wire Line
	4200 4750 4150 4750
$Sheet
S 5400 600  700  600 
U 5936F90A
F0 "Switch_sheet4" 60
F1 "Switch_sheet.sch" 60
F2 "P_out" I R 6100 700 60 
F3 "GND" I L 5400 1150 60 
F4 "P_in" I L 5400 700 60 
F5 "P_switch" I L 5400 950 60 
$EndSheet
Wire Wire Line
	5400 700  4650 700 
$Comp
L GND #PWR045
U 1 1
P 5350 1150
F 0 "#PWR045" H 5350 900 50  0001 C CNN
F 1 "GND" H 5350 1000 50  0000 C CNN
F 2 "" H 5350 1150 50  0000 C CNN
F 3 "" H 5350 1150 50  0000 C CNN
	1    5350 1150
	0    1    1    0   
$EndComp
Wire Wire Line
	5350 1150 5400 1150
Wire Wire Line
	5400 950  5350 950 
$Sheet
S 7050 600  700  600 
U 5936FD8E
F0 "Switch_sheet2" 60
F1 "Switch_sheet.sch" 60
F2 "P_out" I R 7750 700 60 
F3 "GND" I L 7050 1150 60 
F4 "P_in" I L 7050 700 60 
F5 "P_switch" I L 7050 950 60 
$EndSheet
Wire Wire Line
	7050 700  6300 700 
$Comp
L GND #PWR046
U 1 1
P 7000 1150
F 0 "#PWR046" H 7000 900 50  0001 C CNN
F 1 "GND" H 7000 1000 50  0000 C CNN
F 2 "" H 7000 1150 50  0000 C CNN
F 3 "" H 7000 1150 50  0000 C CNN
	1    7000 1150
	0    1    1    0   
$EndComp
Wire Wire Line
	7000 1150 7050 1150
Wire Wire Line
	7050 950  7000 950 
$Sheet
S 8650 600  700  600 
U 59370031
F0 "Switch_sheet3" 60
F1 "Switch_sheet.sch" 60
F2 "P_out" I R 9350 700 60 
F3 "GND" I L 8650 1150 60 
F4 "P_in" I L 8650 700 60 
F5 "P_switch" I L 8650 950 60 
$EndSheet
Wire Wire Line
	8650 700  7900 700 
$Comp
L GND #PWR047
U 1 1
P 8600 1150
F 0 "#PWR047" H 8600 900 50  0001 C CNN
F 1 "GND" H 8600 1000 50  0000 C CNN
F 2 "" H 8600 1150 50  0000 C CNN
F 3 "" H 8600 1150 50  0000 C CNN
	1    8600 1150
	0    1    1    0   
$EndComp
Wire Wire Line
	8600 1150 8650 1150
Wire Wire Line
	8650 950  8600 950 
Wire Wire Line
	4650 700  4650 450 
Wire Wire Line
	2000 450  7900 450 
Connection ~ 2000 700 
Wire Wire Line
	6300 700  6300 450 
Connection ~ 4650 450 
Wire Wire Line
	7900 450  7900 700 
Connection ~ 6300 450 
$Comp
L StepDown U10
U 1 1
P 6600 1800
F 0 "U10" H 6600 1600 50  0000 C CNN
F 1 "StepDown" H 6600 2000 50  0000 C CNN
F 2 "LIB:step_down" H 6600 1800 50  0001 C CNN
F 3 "" H 6600 1800 50  0000 C CNN
	1    6600 1800
	1    0    0    -1  
$EndComp
$Comp
L GND #PWR048
U 1 1
P 6600 2050
F 0 "#PWR048" H 6600 1800 50  0001 C CNN
F 1 "GND" H 6600 1900 50  0000 C CNN
F 2 "" H 6600 2050 50  0000 C CNN
F 3 "" H 6600 2050 50  0000 C CNN
	1    6600 2050
	1    0    0    -1  
$EndComp
Wire Wire Line
	6500 2050 7150 2050
Connection ~ 6600 2050
Wire Wire Line
	6100 700  6200 700 
Wire Wire Line
	6200 700  6200 1750
Wire Wire Line
	7000 1750 7050 1750
Wire Wire Line
	6200 1550 7150 1550
Connection ~ 6200 1550
Connection ~ 6700 2050
Wire Wire Line
	6950 1850 6950 2200
Connection ~ 6950 2050
$Comp
L CONN_01X04 Camera_header1
U 1 1
P 7350 1900
F 0 "Camera_header1" H 7350 2150 50  0000 C CNN
F 1 "CONN_01X04" V 7450 1900 50  0000 C CNN
F 2 "Connectors_Molex:Molex_KK-6410-04_04x2.54mm_Straight" H 7350 1900 50  0001 C CNN
F 3 "" H 7350 1900 50  0000 C CNN
	1    7350 1900
	1    0    0    -1  
$EndComp
Wire Wire Line
	7150 1550 7150 1750
Wire Wire Line
	7050 1750 7050 1950
Wire Wire Line
	7050 1950 7150 1950
Wire Wire Line
	6950 1850 7150 1850
$Comp
L CONN_01X02 Heat_header1
U 1 1
P 8450 1850
F 0 "Heat_header1" H 8450 2000 50  0000 C CNN
F 1 "CONN_01X02" V 8550 1850 50  0000 C CNN
F 2 "Connectors_Molex:Molex_KK-6410-02_02x2.54mm_Straight" H 8450 1850 50  0001 C CNN
F 3 "" H 8450 1850 50  0000 C CNN
	1    8450 1850
	1    0    0    -1  
$EndComp
Wire Wire Line
	7750 700  7850 700 
Wire Wire Line
	7850 700  7850 1800
Wire Wire Line
	7850 1800 8250 1800
Wire Wire Line
	8250 1900 7850 1900
Wire Wire Line
	7850 1900 7850 2200
Wire Wire Line
	6950 2200 9000 2200
$Comp
L CONN_01X02 Beacon_header1
U 1 1
P 9600 1850
F 0 "Beacon_header1" H 9600 2000 50  0000 C CNN
F 1 "CONN_01X02" V 9700 1850 50  0000 C CNN
F 2 "Connectors_Molex:Molex_SPOX-5267_22-03-5025_02x2.54mm_Straight" H 9600 1850 50  0001 C CNN
F 3 "" H 9600 1850 50  0000 C CNN
	1    9600 1850
	1    0    0    -1  
$EndComp
Wire Wire Line
	9400 1800 9400 700 
Wire Wire Line
	9400 700  9350 700 
Wire Wire Line
	9400 1900 9000 1900
Wire Wire Line
	9000 1900 9000 2200
Connection ~ 7850 2200
Wire Wire Line
	10200 4850 10100 4850
Wire Wire Line
	10200 5250 10100 5250
Wire Wire Line
	10200 5350 10100 5350
Wire Wire Line
	10200 5450 10100 5450
NoConn ~ 10200 4550
NoConn ~ 6300 2800
Wire Wire Line
	3750 2250 3700 2250
Wire Wire Line
	4200 2350 3700 2350
Wire Wire Line
	3700 2650 4200 2650
Wire Wire Line
	4100 3000 3700 3000
Wire Wire Line
	4150 3100 4200 3100
Wire Wire Line
	4050 3250 4200 3250
Wire Wire Line
	4050 3400 4200 3400
Wire Wire Line
	3900 3700 4200 3700
NoConn ~ 6300 5200
Wire Wire Line
	6750 4900 6300 4900
Wire Wire Line
	6750 4750 6300 4750
Wire Wire Line
	6750 3850 6300 3850
Wire Wire Line
	6750 3400 6300 3400
Wire Wire Line
	8000 2950 6300 2950
Wire Wire Line
	4200 4150 4150 4150
Wire Wire Line
	6750 3250 6300 3250
Wire Wire Line
	6750 3550 6300 3550
Wire Wire Line
	6750 3700 6300 3700
Wire Wire Line
	6750 4000 6300 4000
$Comp
L CONN_01X02 Heart_header1
U 1 1
P 6750 5100
F 0 "Heart_header1" H 7100 5050 50  0000 C CNN
F 1 "CONN_01X02" H 6850 4950 50  0000 C CNN
F 2 "Connectors_Molex:Molex_KK-6410-02_02x2.54mm_Straight" H 6750 5100 50  0001 C CNN
F 3 "" H 6750 5100 50  0000 C CNN
	1    6750 5100
	1    0    0    -1  
$EndComp
Wire Wire Line
	6300 5050 6550 5050
$Comp
L GND #PWR049
U 1 1
P 6500 5200
F 0 "#PWR049" H 6500 4950 50  0001 C CNN
F 1 "GND" H 6500 5050 50  0000 C CNN
F 2 "" H 6500 5200 50  0000 C CNN
F 3 "" H 6500 5200 50  0000 C CNN
	1    6500 5200
	1    0    0    -1  
$EndComp
Wire Wire Line
	6550 5150 6500 5150
Wire Wire Line
	6500 5150 6500 5200
Wire Wire Line
	2800 5300 2750 5300
$Comp
L +5VA #PWR050
U 1 1
P 1600 5300
F 0 "#PWR050" H 1600 5150 50  0001 C CNN
F 1 "+5VA" H 1600 5440 50  0000 C CNN
F 2 "" H 1600 5300 50  0000 C CNN
F 3 "" H 1600 5300 50  0000 C CNN
	1    1600 5300
	0    -1   -1   0   
$EndComp
$Comp
L +5VA #PWR051
U 1 1
P 1600 6900
F 0 "#PWR051" H 1600 6750 50  0001 C CNN
F 1 "+5VA" H 1600 7040 50  0000 C CNN
F 2 "" H 1600 6900 50  0000 C CNN
F 3 "" H 1600 6900 50  0000 C CNN
	1    1600 6900
	0    -1   -1   0   
$EndComp
$Comp
L +5VA #PWR052
U 1 1
P 1050 4650
F 0 "#PWR052" H 1050 4500 50  0001 C CNN
F 1 "+5VA" H 1050 4790 50  0000 C CNN
F 2 "" H 1050 4650 50  0000 C CNN
F 3 "" H 1050 4650 50  0000 C CNN
	1    1050 4650
	0    1    1    0   
$EndComp
$Comp
L +5VA #PWR053
U 1 1
P 1050 5050
F 0 "#PWR053" H 1050 4900 50  0001 C CNN
F 1 "+5VA" H 1050 5190 50  0000 C CNN
F 2 "" H 1050 5050 50  0000 C CNN
F 3 "" H 1050 5050 50  0000 C CNN
	1    1050 5050
	0    1    1    0   
$EndComp
$Comp
L +5VA #PWR054
U 1 1
P 1050 5450
F 0 "#PWR054" H 1050 5300 50  0001 C CNN
F 1 "+5VA" H 1050 5590 50  0000 C CNN
F 2 "" H 1050 5450 50  0000 C CNN
F 3 "" H 1050 5450 50  0000 C CNN
	1    1050 5450
	0    1    1    0   
$EndComp
$Comp
L +5VA #PWR055
U 1 1
P 1050 5850
F 0 "#PWR055" H 1050 5700 50  0001 C CNN
F 1 "+5VA" H 1050 5990 50  0000 C CNN
F 2 "" H 1050 5850 50  0000 C CNN
F 3 "" H 1050 5850 50  0000 C CNN
	1    1050 5850
	0    1    1    0   
$EndComp
$Comp
L +5VA #PWR056
U 1 1
P 1050 6250
F 0 "#PWR056" H 1050 6100 50  0001 C CNN
F 1 "+5VA" H 1050 6390 50  0000 C CNN
F 2 "" H 1050 6250 50  0000 C CNN
F 3 "" H 1050 6250 50  0000 C CNN
	1    1050 6250
	0    1    1    0   
$EndComp
$Comp
L +5VA #PWR057
U 1 1
P 1050 6650
F 0 "#PWR057" H 1050 6500 50  0001 C CNN
F 1 "+5VA" H 1050 6790 50  0000 C CNN
F 2 "" H 1050 6650 50  0000 C CNN
F 3 "" H 1050 6650 50  0000 C CNN
	1    1050 6650
	0    1    1    0   
$EndComp
$Comp
L +5VA #PWR058
U 1 1
P 1050 7050
F 0 "#PWR058" H 1050 6900 50  0001 C CNN
F 1 "+5VA" H 1050 7190 50  0000 C CNN
F 2 "" H 1050 7050 50  0000 C CNN
F 3 "" H 1050 7050 50  0000 C CNN
	1    1050 7050
	0    1    1    0   
$EndComp
$Comp
L +5VA #PWR059
U 1 1
P 1050 7450
F 0 "#PWR059" H 1050 7300 50  0001 C CNN
F 1 "+5VA" H 1050 7590 50  0000 C CNN
F 2 "" H 1050 7450 50  0000 C CNN
F 3 "" H 1050 7450 50  0000 C CNN
	1    1050 7450
	0    1    1    0   
$EndComp
$Comp
L CONN_01X16 P10
U 1 1
P 6500 6550
F 0 "P10" H 6500 7400 50  0000 C CNN
F 1 "CONN_01X16" V 6600 6550 50  0000 C CNN
F 2 "Connectors_Molex:Molex_PicoBlade_53261-1771_17x1.25mm_Angled" H 6500 6550 50  0001 C CNN
F 3 "" H 6500 6550 50  0000 C CNN
	1    6500 6550
	1    0    0    -1  
$EndComp
$Comp
L CONN_01X16 P9
U 1 1
P 6200 6550
F 0 "P9" H 6200 7400 50  0000 C CNN
F 1 "CONN_01X16" V 6300 6550 50  0000 C CNN
F 2 "Connectors_Molex:Molex_PicoBlade_53261-1771_17x1.25mm_Angled" H 6200 6550 50  0001 C CNN
F 3 "" H 6200 6550 50  0000 C CNN
	1    6200 6550
	1    0    0    -1  
$EndComp
Wire Wire Line
	5700 5800 6300 5800
Wire Wire Line
	5700 5900 6300 5900
Wire Wire Line
	5700 6000 6300 6000
Wire Wire Line
	5700 6100 6300 6100
Wire Wire Line
	5700 6200 6300 6200
Wire Wire Line
	5700 6300 6300 6300
Wire Wire Line
	5700 6400 6300 6400
Wire Wire Line
	5700 6500 6300 6500
Wire Wire Line
	6000 6600 6800 6600
Wire Wire Line
	5700 6700 6300 6700
Wire Wire Line
	5700 6800 6300 6800
Wire Wire Line
	5700 6900 6300 6900
Wire Wire Line
	5700 7000 6300 7000
Wire Wire Line
	5700 7100 6300 7100
Wire Wire Line
	5700 7200 6300 7200
Wire Wire Line
	5700 7300 6300 7300
Text GLabel 5700 6500 0    60   Input ~ 0
servo1_signal
Text GLabel 5700 6400 0    60   Input ~ 0
servo2_signal
Text GLabel 5700 6300 0    60   Input ~ 0
servo3_signal
Text GLabel 5700 6200 0    60   Input ~ 0
servo4_signal
Text GLabel 5700 6100 0    60   Input ~ 0
servo5_signal
Text GLabel 5700 6000 0    60   Input ~ 0
servo6_signal
Text GLabel 5700 5900 0    60   Input ~ 0
servo7_signal
Text GLabel 5700 5800 0    60   Input ~ 0
servo8_signal
Connection ~ 6000 5800
Connection ~ 6000 5900
Connection ~ 6000 6000
Connection ~ 6000 6100
Connection ~ 6000 6200
Connection ~ 6000 6300
Connection ~ 6000 6400
Connection ~ 6000 6500
Wire Wire Line
	6400 5050 6400 5650
Wire Wire Line
	6400 5650 6800 5650
Wire Wire Line
	6800 5650 6800 6600
Connection ~ 6300 6600
Connection ~ 6400 5050
Text GLabel 5700 6700 0    60   Input ~ 0
Camera_switch
Connection ~ 6000 6700
Text GLabel 5700 6800 0    60   Input ~ 0
Servo_switch
Connection ~ 6000 6800
Text GLabel 5700 6900 0    60   Input ~ 0
Heat_switch
Text GLabel 5700 7000 0    60   Input ~ 0
Beacon_switch
Connection ~ 6000 6900
Connection ~ 6000 7000
Text GLabel 5700 7100 0    60   Input ~ 0
I2C_SCL
Connection ~ 6000 7100
$Comp
L GND #PWR060
U 1 1
P 5700 7200
F 0 "#PWR060" H 5700 6950 50  0001 C CNN
F 1 "GND" H 5700 7250 50  0000 C CNN
F 2 "" H 5700 7200 50  0000 C CNN
F 3 "" H 5700 7200 50  0000 C CNN
	1    5700 7200
	0    1    1    0   
$EndComp
Connection ~ 6000 7200
$Comp
L +3.3V #PWR061
U 1 1
P 5700 7300
F 0 "#PWR061" H 5700 7150 50  0001 C CNN
F 1 "+3.3V" H 5700 7500 50  0000 C CNN
F 2 "" H 5700 7300 50  0000 C CNN
F 3 "" H 5700 7300 50  0000 C CNN
	1    5700 7300
	0    -1   -1   0   
$EndComp
Connection ~ 6000 7300
$Comp
L CONN_01X01 P11
U 1 1
P 6200 7400
F 0 "P11" H 6200 7500 50  0000 C CNN
F 1 "CONN_01X01" V 6300 7400 50  0000 C CNN
F 2 "Connectors_Samtec:SL-101-X-XX_1x01" H 6200 7400 50  0001 C CNN
F 3 "" H 6200 7400 50  0000 C CNN
	1    6200 7400
	1    0    0    -1  
$EndComp
$Comp
L CONN_01X01 P12
U 1 1
P 6500 7400
F 0 "P12" H 6500 7500 50  0000 C CNN
F 1 "CONN_01X01" V 6600 7400 50  0000 C CNN
F 2 "Connectors_Samtec:SL-101-X-XX_1x01" H 6500 7400 50  0001 C CNN
F 3 "" H 6500 7400 50  0000 C CNN
	1    6500 7400
	1    0    0    -1  
$EndComp
Wire Wire Line
	5700 7400 6300 7400
Connection ~ 6000 7400
$Comp
L +5VD #PWR062
U 1 1
P 5700 7400
F 0 "#PWR062" H 5700 7250 50  0001 C CNN
F 1 "+5VD" H 5650 7350 50  0000 C CNN
F 2 "" H 5700 7400 50  0000 C CNN
F 3 "" H 5700 7400 50  0000 C CNN
	1    5700 7400
	0    -1   -1   0   
$EndComp
$Comp
L CONN_01X01 P13
U 1 1
P 6200 7500
F 0 "P13" H 6200 7600 50  0000 C CNN
F 1 "CONN_01X01" V 6300 7500 50  0000 C CNN
F 2 "Connectors_Samtec:SL-101-X-XX_1x01" H 6200 7500 50  0001 C CNN
F 3 "" H 6200 7500 50  0000 C CNN
	1    6200 7500
	1    0    0    -1  
$EndComp
$Comp
L CONN_01X01 P14
U 1 1
P 6500 7500
F 0 "P14" H 6500 7600 50  0000 C CNN
F 1 "CONN_01X01" V 6600 7500 50  0000 C CNN
F 2 "Connectors_Samtec:SL-101-X-XX_1x01" H 6500 7500 50  0001 C CNN
F 3 "" H 6500 7500 50  0000 C CNN
	1    6500 7500
	1    0    0    -1  
$EndComp
Wire Wire Line
	5700 7500 6300 7500
Connection ~ 6000 7500
Text GLabel 5700 7500 0    60   Input ~ 0
I2C_SDA
$EndSCHEMATC
